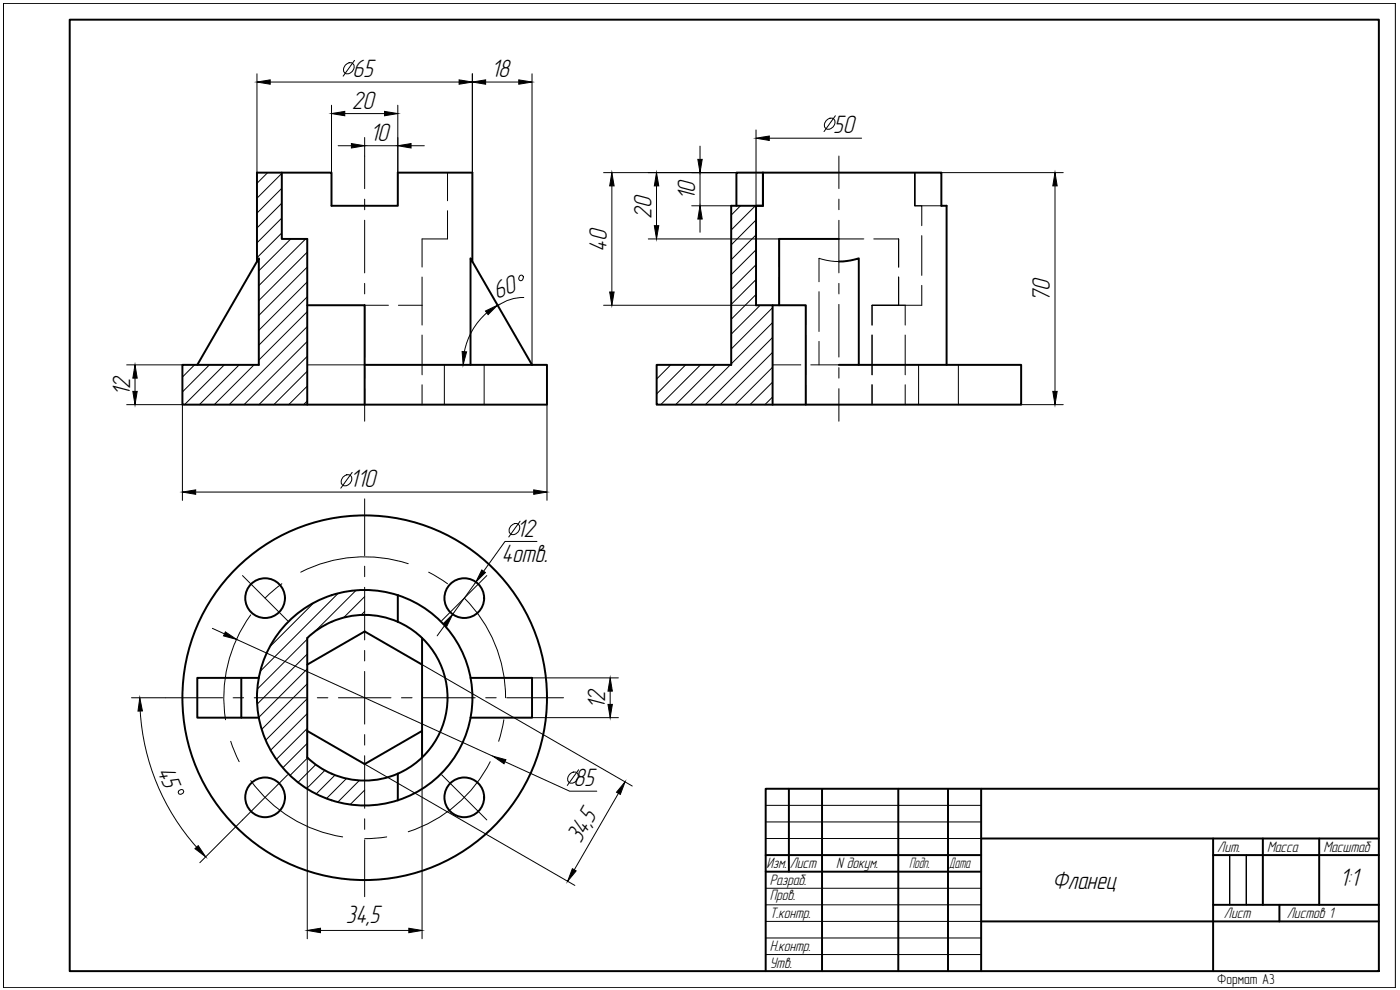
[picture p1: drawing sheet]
<svg xmlns="http://www.w3.org/2000/svg" width="420mm" height="297mm" viewBox="0 0 420 297" stroke-linecap="round" stroke-linejoin="round" font-family="sans-serif">
<!-- layer: 0 -->
<path d="M1 1h417.8v295.3h-417.8zM1 1h417.8M229.8 241.6h64.7M229.8 246.6h64.7M229.8 251.6h64.7M229.8 266.5h64.7M229.8 271.5h64.7M229.8 276.5h64.7M369 271.5v-14.9v14.9M374 271.5v-14.9v14.9M229.8 281.4h64.7M229.8 286.4h64.7" fill="none" stroke="#000" stroke-width=".3"/>
<g fill="none" stroke="#000" stroke-width=".59">
<path d="M20.9 5.9h392.9v285.5h-392.9zM84.6 51.8v19.9h7.6v49.7M77.1 78.5v-26.7h22.4v9.9h19.9v-9.9h22.4v26.7M221 61.7v-9.9h61.5v9.9h1.6v47.8M251.8 78.5l3.6-.4 2.3-.6v32M251.8 71.7h-18v19.9M92.2 91.6h17.2v29.8M231.9 91.6v29.8M59.2 109.5l18.5-32v32h-23v11.9h109.5v-11.9h-54.8M141.2 109.5v-32l18.5 32M251.8 109.5h54.7v11.9h-109.4v-11.9h22.3v-47.8h9.6v-9.9v9.9h-2.1v29.9h14.9v29.8M119.4 178.6v8"/>
<path d="M119.4 178.6a32.3 32.3 0 0 1 22.4 30.7 32.3 32.3 0 0 1-22.4 30.8M119.4 178.6a32.3 32.3 0 0 0-42.3 30.7 32.3 32.3 0 0 0 42.3 30.8M92.2 199.4l17.2-9.9 17.3 9.9M119.4 186.6a24.9 24.9 0 0 0-27.2 4.8v35.9a24.9 24.9 0 0 0 27.2 4.8M119.4 186.6a24.9 24.9 0 0 1 14.9 22.7 24.9 24.9 0 0 1-14.9 22.8M126.7 191.4v35.9M72.4 203.4v11.9M77.7 203.4h-18.5v11.9h18.5M92.2 219.3l17.2 10 17.3-10M141.2 203.4h18.5v11.9h-18.5M119.4 232.2v7.9M236.8 236.7v24.8"/>
<path d="M246.7 236.7v54.7M269.6 236.7v54.7M284.5 236.7v54.7M294.5 236.7v54.7M413.8 236.7h-184v54.7M229.8 256.6h64.7M294.5 251.6h119.3M364.1 256.6h49.7M364.1 251.6v39.8M379 251.6v19.9M395.9 251.6v19.9M229.8 261.5h64.7"/>
<path d="M294.5 276.5h119.3M364.1 271.5h49.7M384 271.5v5"/>
<circle cx="79.6" cy="179.5" r="6"/>
<circle cx="139.3" cy="179.5" r="6"/>
<circle cx="109.4" cy="209.3" r="54.7"/>
<circle cx="79.6" cy="239.2" r="6"/>
<circle cx="139.3" cy="239.2" r="6"/>
</g>
<g fill="none" stroke="#000" stroke-width=".3">
<path d="M80.3 51.8l-3.2 3.2M84.6 52l-7.5 7.5M84.6 56.5l-7.5 7.4M84.6 61l-7.5 7.4M84.6 65.4l-7.5 7.5M84.6 69.9l-7.5 7.4M87.3 71.7l-9.6 9.6M91.7 71.7l-14 14M92.2 75.6l-14.5 14.6M222.2 61.7l-2.8 2.8M226.7 61.7l-7.3 7.3M226.9 79.4l-7.5 7.5"/>
<path d="M226.9 66l-7.5 7.5M226.9 70.5l-7.5 7.4M226.9 75l-7.5 7.4M92.2 80.1l-14.5 14.6M92.2 84.6l-14.5 14.5M92.2 89l-14.5 14.6M92.2 93.5l-14.5 14.6M92.2 98l-23.4 23.4M226.9 83.9l-7.5 7.4M226.9 88.3l-7.5 7.5M228.1 91.6l-8.7 8.7M231.9 92.3l-12.5 12.4"/>
<path d="M231.9 96.8l-12.5 12.4M58.4 109.5l-3.7 3.6M62.9 109.5l-8.2 8.1M67.3 109.5l-11.9 11.9M71.8 109.5l-12 11.9M76.2 109.5l-11.9 11.9M92.2 102.4l-19 19M92.2 106.9l-14.5 14.5M92.2 111.4l-10 10M92.2 115.8l-5.6 5.6M201.3 109.5l-4.2 4.2M205.8 109.5l-8.7 8.7"/>
<path d="M210.2 109.5l-11.9 11.9M214.7 109.5l-11.9 11.9M219.2 109.5l-12 11.9M231.9 101.2l-20.2 20.2M231.9 105.7l-15.7 15.7M231.9 119.1l-2.3 2.3M231.9 110.2l-11.3 11.2M231.9 114.6l-6.8 6.8M92.2 120.3l-1.1 1.1M101.5 178l-23.4 23.4M106.8 177.1l-12.3 12.4M109.4 179l-6.3 6.3"/>
<path d="M92.2 191.8l-15 15M92.2 196.2l-15 15.1M94.2 180.9l-13.3 13.2M109.4 183.5l-1 1M92.2 205.2l-13.7 13.6M92.2 200.7l-14.5 14.5M92.2 209.6l-12.5 12.5M92.2 214.1l-11 11M92.2 218.6l-9.3 9.3M92.2 223l-7.3 7.4M92.3 227.4l-5.3 5.3M94.7 229.4l-5.3 5.3"/>
<path d="M97.5 231.2l-5.5 5.4M100.5 232.6l-5.6 5.6M104 233.6l-6 6M107.9 234.2l-6.5 6.5M109.4 237.1l-4.3 4.3M109.4 241.5l-.1 .2"/>
</g>
<g fill="none" stroke="#000" stroke-width=".3">
<path d="M134.3 51.8v8.4M274.6 51.8v9.9v-9.9M134.3 63.2v8.5h-7.6v8.4M233.8 71.7v8.4M251.8 78.5l-3.6-.4-2.4-.6v7M251.8 71.7h7.4M262.2 71.7h7.5v8.4M276.6 70.7v11.9M282.5 61.7h-7.9h2v6M109.4 91.6h7.2M119.6 91.6h7.1M126.7 83.1v14.4"/>
<path d="M233.8 83.1v8.5M241.8 91.6v5.9M245.8 87.5v12M261.7 91.6v5.9M269.7 91.6h-8h10v5.9M269.7 83.1v8.5M276.6 85.6v6h-6.9M92.2 109.5h17.2M126.7 100.5v12M126.7 115.4v6M133.4 109.5v11.9M145.3 109.5v11.9"/>
<path d="M231.9 109.5h8.4M241.8 100.5v12M241.8 115.4v6M243.3 109.5h8.5M245.8 102.4v7.1M261.7 100.5v12M261.7 115.4v6M271.7 100.5v12M271.7 115.4v6M275.7 109.5v11.9M287.6 109.5v11.9"/>
</g>
<g fill="none" stroke="#000" stroke-width=".3">
<path d="M109.4 46.8v9.8M109.4 59.8v3.1M251.8 46.8v9.8M251.8 59.8v3.1M109.4 66.1v15.8M251.8 66.1v15.8M109.4 85v3.2M109.4 91.3v15.8M251.8 85v3.2M251.8 91.3v15.8M109.4 110.3v3.2M109.4 116.6v9.8"/>
<path d="M251.8 110.3v3.2M251.8 116.6v9.8M109.4 149.7v17M72.8 172.7l13.5 13.5M84.6 175.1l-5 4.4M109.4 169.9v3.1M109.4 176.2v15.8M122.5 169.1a42.3 42.3 0 0 0-32.2 2.6M128.6 171.7l5.7 3.4M139.3 179.5a42.3 42.3 0 0 1 12.4 29.8M146.1 172.7l-13.5 13.5M75.2 184.5a42.3 42.3 0 0 0-7.5 31.5"/>
<path d="M109.4 195.2v3.1M49.8 209.4h17M70 209.4h3.1M76.3 209.4h15.8M95.2 209.4h3.2M101.5 209.4h15.8M109.4 201.5v15.8M120.5 209.4h3.2M126.8 209.4h15.8M145.8 209.4h3.1M151.2 216l-1.5 6.4M152.1 209.4h17"/>
<path d="M69.2 222.4l2.6 6.1M75.2 234.2a42.3 42.3 0 0 0 27.6 16.9M86.3 232.5l-13.5 13.5M109.4 220.4v3.2M109.4 226.7v15.8M132.6 232.5l13.5 13.5M147.1 228.5a42.3 42.3 0 0 1-24.6 21.1M109.4 245.7v3.1M109.4 252v17M116.1 251.1l-6.7 .5"/>
</g>
<g fill="none" stroke="#000" stroke-width=".3">
<path d="M103.6 19.5a1.53 1.53 0 0 1 2.6 0 2.05 2.05 0 0 1-2.7 2.4 1.75 1.75 0 0 1 .1-2.4zM106.4 18.1l-3.4 4.8M77.1 22.1v29.7M81.1 24.6h56.7M99.5 31.6v20.2M103.5 34.1h11.9M119.4 31.6v20.2M141.8 22.1v29.7M145.7 24.6h10M159.7 22.1v87.4M226.9 39v22.7M248 36.2a1.53 1.53 0 0 1 2.6 0 2.03 2.03 0 0 1-.7 2 2.03 2.03 0 0 1-2.1 .3 1.7 1.7 0 0 1 .2-2.3z"/>
<path d="M250.7 34.7l-3.4 4.8M101.5 43.7h4M109.4 41.3v5.5M109.4 43.7h10M123.4 43.7h3.9M181.2 51.8h39.8M183.6 55.8v31.8M197 55.8v11.9M210.1 43.8v4M210.1 51.8v9.9M230.9 41.5h27.7M282.5 51.8h36.6"/>
<path d="M316.6 55.8v61.6M194.5 71.7h39.3M207.6 61.7h11.8M210.1 65.7v4M146.1 93.9a20.7 20.7 0 0 0-6.7 11.6M157.2 89.3a12.7 12.7 0 0 0-7.8 2.4M181.2 91.6h45.7M38 109.5h16.7M40.5 113.5v3.9M38 121.4h16.7v28.7M164.2 121.4v28.7M306.5 121.4h12.6"/>
<path d="M58.7 147.6h101.5M102.9 143.2a1.55 1.55 0 0 1 2.6 0 2.04 2.04 0 0 1-.6 2 2.04 2.04 0 0 1-2.1 .3 1.75 1.75 0 0 1 .1-2.3zM105.7 141.7l-3.4 4.8M153.3 157.8a1.53 1.53 0 0 1 2.6 0 2.05 2.05 0 0 1-2.7 2.4 1.75 1.75 0 0 1 .1-2.4zM156.1 156.4l-3.4 4.7M142.8 174.6l-6.9 9.7M161.1 162.5h-9.5l-6.5 8.9M63.7 188.5l3.7 1.7M71 191.8l76.9 35.1M126.7 199.4l63 36.4M133.5 187.6l-2.3 3.2M39.5 209.4h10.3"/>
<path d="M42.1 213.3a67.5 67.5 0 0 0 16.9 40.9M92.2 219.3v62.4M126.7 219.3v62.4M159.7 203.4h25.9M159.7 215.3h25.9M183.1 207.4v3.9M109.4 229.3l63.1 36.4M151.5 228.5l19.4 8.9h8.2M170.9 232.4a1.53 1.53 0 0 1 2.6 0 2.05 2.05 0 0 1-2.8 2.3 1.75 1.75 0 0 1 .2-2.3zM173.7 230.9l-3.4 4.8M185.6 238l-13.3 23M72.8 246l-12.8 12.8"/>
<path d="M96.2 279.2h26.5"/>
</g>
<g fill="#000" stroke="#000" stroke-width=".3">
<path d="M77.1 24.6l4-.6v1.3zM99.5 34.1l4-.7v1.3zM115.4 33.4l4 .7-4 .6zM137.8 24l4 .6-4 .7zM141.8 24.6l3.9-.6v1.3zM155.7 24l4 .6-4 .7zM105.5 43.1l3.9 .6-3.9 .7zM119.4 43.7l4-.6v1.3zM183.6 51.8l.7 4h-1.3zM197 51.8l.7 4h-1.3zM209.4 47.8h1.3l-.6 4zM226.9 41.5l4-.7v1.3z"/>
<path d="M316.6 51.8l.7 4h-1.3zM196.4 67.7h1.3l-.7 4zM210.1 61.7l.6 4h-1.3zM145.7 93.3l3.6-1.7-2.8 2.8zM183 87.6h1.3l-.7 4zM40.5 109.5l.7 4h-1.3zM39.9 117.4h1.3l-.7 4zM138.7 105.5l1.3 .1-1 3.9zM316 117.4h1.3l-.7 4zM54.7 147.6l4-.6v1.3zM160.2 147l4 .6-4 .7zM144.6 171l1.1 .8-2.9 2.8z"/>
<path d="M67.6 189.6l3.4 2.2-3.9-1zM133 187.2l2.9-2.9-1.8 3.6zM42 209.4l.7 3.9-1.3 .1zM183.1 203.4l.7 4h-1.3zM182.5 211.3h1.3l-.7 4zM147.9 226.9l3.9 1-.5 1.3zM187.6 234.6l-1.4 3.8-1.2-.7zM58.5 254.6l1-.9 2.2 3.4zM92.2 279.2l4-.7v1.3zM122.7 278.5l4 .7-4 .6zM171.8 260.6l1.1 .7-2.5 3.1z"/>
</g>
<g font-size="7.8">
<text x="105.8" y="23.1">65</text>
<text x="147.4" y="23.1">18</text>
<text x="105.6" y="32.6">20</text>
<text x="250.1" y="40">50</text>
<text x="111.1" y="42.2">10</text>
<text x="195.5" y="65.6" transform="rotate(-90 195.5 65.6)">20</text>
<text x="208.6" y="60.1" transform="rotate(-90 208.6 60.1)">10</text>
<text x="182.1" y="75.5" transform="rotate(-90 182.1 75.5)">40</text>
<text x="149" y="89.7" transform="rotate(-18 149 89.7)">60</text>
<text x="315.1" y="90.5" transform="rotate(-90 315.1 90.5)">70</text>
<text x="39" y="118.8" transform="rotate(-90 39 118.8)">12</text>
<text x="105" y="146.2">110</text>
<text x="155" y="161">12</text>
<text x="150.5" y="168.6">4отв.</text>
<text x="181.6" y="212.7" transform="rotate(-90 181.6 212.7)">12</text>
<text x="47.1" y="231.2" transform="rotate(68 47.1 231.2)">45</text>
<text x="172.1" y="235.9">85</text>
<text x="177.8" y="247.1" transform="rotate(-60 177.8 247.1)">5</text>
<text x="174.2" y="253.3" transform="rotate(-60 174.2 253.3)">34,</text>
<text x="315.8" y="266.7">Фланец</text>
<text x="402.1" y="265.8">1:1</text>
<text x="103.8" y="276.9">34,5</text>
</g>
<g font-size="4.7">
<text x="365.3" y="255.6">Лит.</text>
<text x="380.2" y="255.6">Масса</text>
<text x="397.2" y="255.6">Масштаб</text>
<text x="230" y="260.5">Изм.</text>
<text x="237" y="260.5">Лист</text>
<text x="250.9" y="260.5">N докум.</text>
<text x="272.8" y="260.5">Подп.</text>
<text x="284.8" y="260.5">Дата</text>
<text x="231" y="265.5">Разраб.</text>
<text x="231" y="270.1">Пров.</text>
<text x="231" y="275.5">Т.контр.</text>
<text x="367.3" y="275.5">Лист</text>
<text x="386.2" y="275.5">Листов 1</text>
<text x="231" y="285.4">Н.контр.</text>
<text x="231" y="290.4">Утв.</text>
</g>
<g font-size="4.4">
<text x="154.2" y="85.4">°</text>
<text x="52.2" y="239.5">°</text>
<text x="365.3" y="295.4">Формат А3</text>
</g>
</svg>
